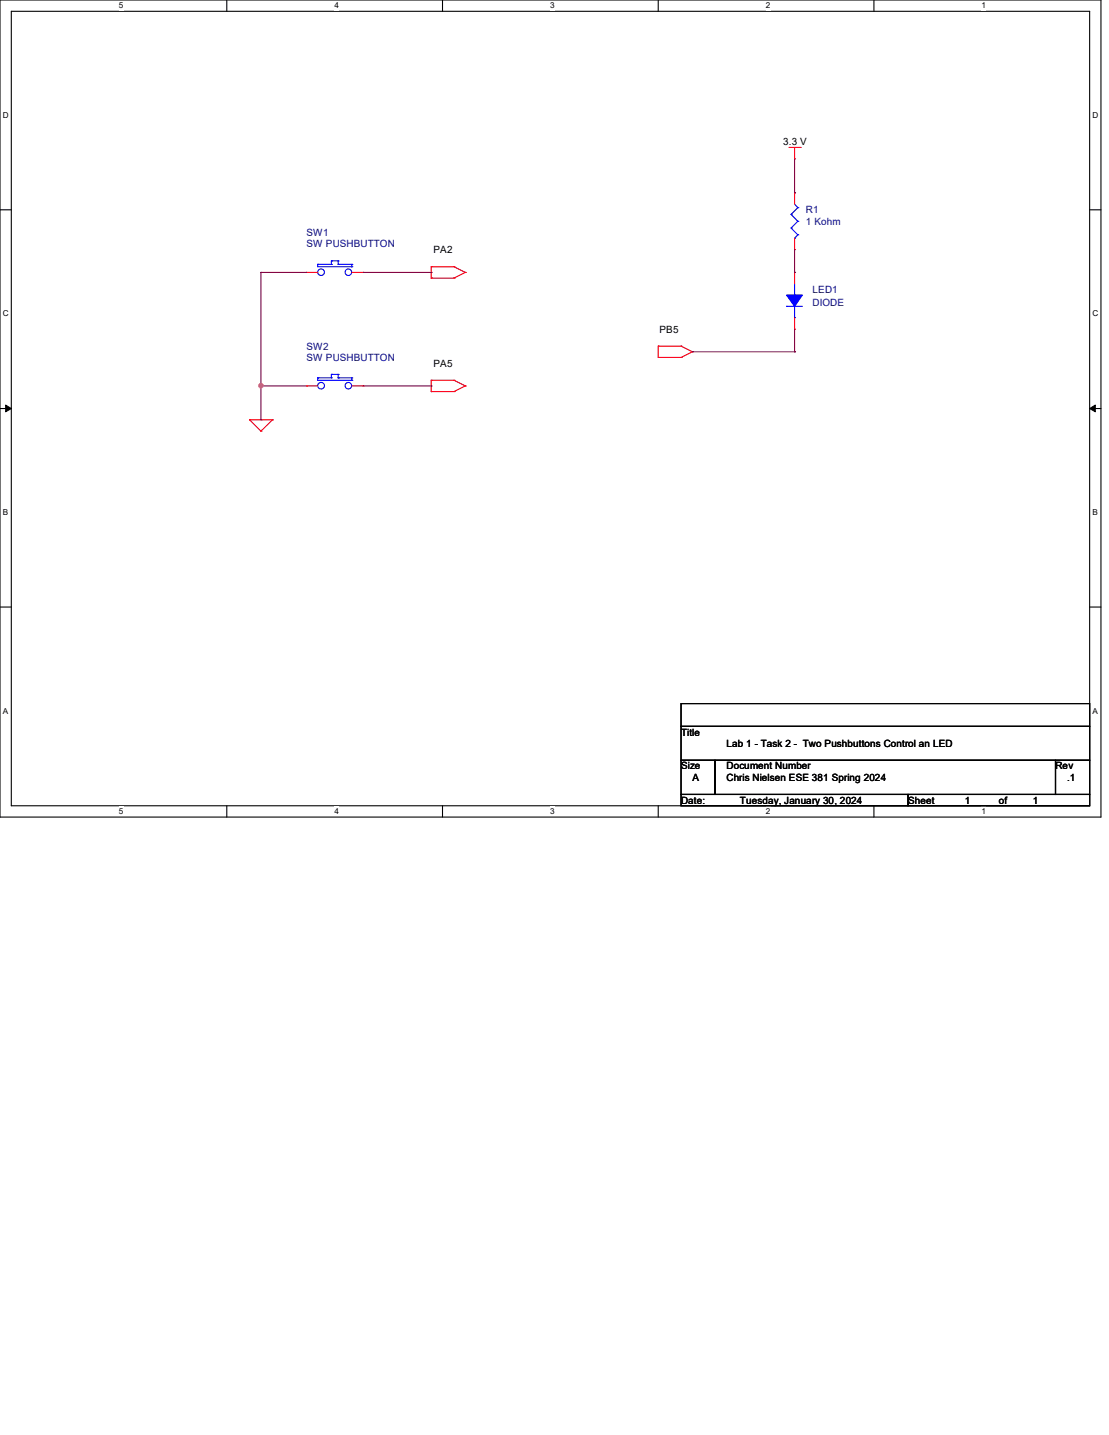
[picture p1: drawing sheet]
<svg xmlns="http://www.w3.org/2000/svg" width="216mm" height="279mm" viewBox="0 0 216 279" stroke-linecap="round" stroke-linejoin="round" font-family="sans-serif">
<path d="M0 0h214.3v159.1h-214.3zM2.2 2.2h209.9v154.7h-209.9z" fill="none" stroke="#000" stroke-width=".21"/>
<g fill="#fff">
<path d="M23.2 .2h.8v1.8h-.8z"/>
<path d="M23.2 157.1h.8v1.8h-.8z"/>
</g>
<path d="M44.2 0v2.2M44.2 156.9v2.2" fill="none" stroke="#000" stroke-width=".21"/>
<g fill="#fff">
<path d="M65.1 .2h.9v1.8h-.9z"/>
<path d="M65.1 157.1h.9v1.8h-.9z"/>
</g>
<path d="M86.1 0v2.2M86.1 156.9v2.2" fill="none" stroke="#000" stroke-width=".21"/>
<g fill="#fff">
<path d="M107.1 .2h.9v1.8h-.9z"/>
<path d="M107.1 157.1h.9v1.8h-.9z"/>
</g>
<path d="M128.1 0v2.2M128.1 156.9v2.2" fill="none" stroke="#000" stroke-width=".21"/>
<g fill="#fff">
<path d="M149.1 .2h.9v1.8h-.9z"/>
<path d="M149.1 157.1h.9v1.8h-.9z"/>
</g>
<path d="M170.1 0v2.2M170.1 156.9v2.2" fill="none" stroke="#000" stroke-width=".21"/>
<g fill="#fff">
<path d="M191.1 .2h.9v1.8h-.9z"/>
<path d="M191.1 157.1h.9v1.8h-.9z"/>
<path d="M.6 21.5h1.1v1.8h-1.1z"/>
<path d="M212.7 21.5h1.1v1.8h-1.1z"/>
<path d="M.6 60.2h1.1v1.7h-1.1z"/>
<path d="M212.7 60.2h1.1v1.7h-1.1z"/>
</g>
<path d="M0 40.9h2.2M212.1 40.9h2.2" fill="none" stroke="#000" stroke-width=".21"/>
<g fill="#fff">
<path d="M.6 98.8h1v1.8h-1z"/>
<path d="M212.7 98.8h1v1.8h-1z"/>
</g>
<path d="M0 79.5h2.2M212.1 79.5h2.2" fill="none" stroke="#000" stroke-width=".21"/>
<path d="M1.1 78.9l1.1 .6-1.1 .7zM212.1 79.5l1.1-.6v1.3z" fill="#000" stroke="#000" stroke-width=".19"/>
<g fill="#fff">
<path d="M.6 137.5h1v1.8h-1z"/>
<path d="M212.7 137.5h1v1.8h-1z"/>
</g>
<path d="M0 118.2h2.2M212.1 118.2h2.2M132.6 137h79.5v4.4h-79.5zM132.6 141.4h79.5v6.6h-79.5zM132.6 148h6.6v6.7h-6.6zM132.6 154.7h44.2v2.2h-44.2zM139.2 148h66.3v6.7h-66.3zM176.8 154.7h35.3v2.2h-35.3zM205.5 148h6.6v6.7h-6.6z" fill="none" stroke="#000" stroke-width=".21"/>
<g fill="none" stroke="#f00" stroke-width=".21">
<path d="M153.6 28.7h2.2M154.7 30.9h.1M154.7 37.5h.1M154.7 28.7v2.2M154.7 37.5v2.3M155.8 28.7h.1M59.6 53h.1M59.6 53h2.2M68.5 53h2.2M70.7 53h.1M83.9 54.1h.1M83.9 51.9h.1"/>
<path d="M83.9 51.9h4.5M83.9 54.1h4.5M83.9 51.9v2.2M88.4 51.9h.1M88.4 54.1h.1M88.4 51.9l2.2 1.1M90.6 53h.1M90.6 53l-2.2 1.1M154.7 53h.1M154.7 48.6h.1M154.7 46.4v2.2M154.7 53v2.2"/>
<path d="M59.6 75.1h.1M59.6 75.1h2.2M68.5 75.1h2.2M70.7 75.1h.1M83.9 76.2h.1M83.9 74h.1M83.9 74v2.2M83.9 74h4.5M83.9 76.2h4.5M88.4 74h.1M88.4 76.2h.1M88.4 74l2.2 1.1"/>
<path d="M90.6 75.1h.1M90.6 75.1l-2.2 1.1M128.1 69.6h.1M128.1 67.4h.1M128.1 67.4h4.5M128.1 69.6h4.5M128.1 67.4v2.2M132.6 67.4h.1M132.6 69.6h.1M132.6 67.4l2.2 1.1M134.8 68.5h.1M134.8 68.5l-2.2 1.1"/>
<path d="M154.7 64.1h.1M154.7 61.8v2.3M48.6 81.7h.1M48.6 81.7h4.4M48.6 81.7l2.2 2.2M50.8 83.9h.1M53 81.7h.1M53 81.7l-2.2 2.2"/>
</g>
<g fill="none" stroke="#00f" stroke-width=".21">
<path d="M154.7 39.8l.6 .6M61.8 51.5h.1M61.8 51.5v.4h6.7M61.8 51.5h2.7M64.5 50.8h.1M64.5 51.5h.1M64.5 50.8h1.3M64.5 50.8v.7M65.8 51.5h.1M65.8 50.8h.1M65.8 51.5h2.7M65.8 50.8v.7"/>
<path d="M68.5 51.9h.1M68.5 51.5h.1M68.5 51.5v.4M153.1 59.6h.1M153.1 59.6h3.1M154 41.7h.1M154 44.4h.1M154 41.7l1.3 1.4M154 44.4l1.3 1.3M154.7 57.4h.1M154.7 46.4h.1M154.7 55.2v2.2"/>
<path d="M154.7 59.6v2.2M155.3 40.4h.1M155.3 43.1h.1M155.3 45.7h.1M155.3 40.4l-1.3 1.3M155.3 43.1l-1.3 1.3M155.3 45.7l-.6 .7M61.8 73.6h.1M61.8 73.6v.4h6.7M61.8 73.6h2.7M64.5 72.9h.1M64.5 73.6h.1"/>
<path d="M64.5 72.9v.7M64.5 72.9h1.3M65.8 73.6h.1M65.8 72.9h.1M65.8 72.9v.7M65.8 73.6h2.7M68.5 74h.1M68.5 73.6h.1M68.5 73.6v.4M154.7 61.8h.1"/>
<circle cx="62.5" cy="53" r=".65"/>
<circle cx="67.8" cy="53" r=".64"/>
<circle cx="62.5" cy="75.1" r=".65"/>
<circle cx="67.8" cy="75.1" r=".64"/>
</g>
<path d="M153.1 57.4h3.1l-1.5 2.2z" fill-rule="evenodd" fill="#00f" stroke="#00f" stroke-width=".21"/>
<g fill="none" stroke="#800040" stroke-width=".21">
<path d="M154.7 37.5h.1M154.7 30.9v6.6M50.8 53h.1M50.8 53h8.8M50.8 53v28.7M70.7 53h13.2M83.9 53h.1M154.7 53h.1M154.7 48.6v4.4M50.8 75.1h.1M50.8 75.1h8.8M70.7 75.1h13.2"/>
<path d="M83.9 75.1h.1M134.8 68.5h19.9M154.7 68.5h.1M154.7 64.1v4.4M50.8 81.7h.1"/>
</g>
<circle cx="50.8" cy="75.1" r=".42" fill="#f0f" stroke="#f0f" stroke-width=".21"/>
<g font-size="1.9">
<text x="152.5" y="28.3">3.3 V</text>
<text x="84.4" y="49.3">PA2</text>
<text x="128.4" y="64.8">PB5</text>
<text x="84.4" y="71.4">PA5</text>
<text x="132.6" y="143.2">Title</text>
<text x="132.6" y="149.8">Size</text>
<text x="141.4" y="149.8">Document Number</text>
<text x="141.4" y="145.4">Lab 1 - Task 2 - Two Pushbuttons Control an LED</text>
<text x="205.5" y="149.8">Rev</text>
<text x="134.8" y="152">A</text>
<text x="141.4" y="152">Chris Nielsen ESE 381 Spring 2024</text>
<text x="207.7" y="152">.1</text>
<text x="132.6" y="156.5">Date:</text>
<text x="144.1" y="156.5">Tuesday, January 30, 2024</text>
<text x="176.8" y="156.5">Sheet</text>
<text x="187.8" y="156.5">1</text>
<text x="194.4" y="156.5">of</text>
<text x="201.1" y="156.5">1</text>
</g>
<g font-size="1.9" fill="#000080">
<text x="156.9" y="41.5">R1</text>
<text x="59.6" y="46">SW1</text>
<text x="156.9" y="43.8">1 Kohm</text>
<text x="59.6" y="48.2">SW PUSHBUTTON</text>
<text x="158.2" y="57">LED1</text>
<text x="158.2" y="59.6">DIODE</text>
<text x="59.6" y="68.1">SW2</text>
<text x="59.6" y="70.3">SW PUSHBUTTON</text>
</g>
<g font-size="1.6">
<text x="23.2" y="1.7">5</text>
<text x="65.1" y="1.7">4</text>
<text x="107.1" y="1.7">3</text>
<text x="149.1" y="1.7">2</text>
<text x="191.1" y="1.7">1</text>
<text x=".6" y="22.9">D</text>
<text x="212.7" y="22.9">D</text>
<text x=".6" y="61.6">C</text>
<text x="212.7" y="61.6">C</text>
<text x=".6" y="100.3">B</text>
<text x="212.7" y="100.3">B</text>
<text x=".6" y="138.9">A</text>
<text x="212.7" y="138.9">A</text>
<text x="23.2" y="158.5">5</text>
<text x="65.1" y="158.5">4</text>
<text x="107.1" y="158.5">3</text>
<text x="149.1" y="158.5">2</text>
<text x="191.1" y="158.5">1</text>
</g>
</svg>
